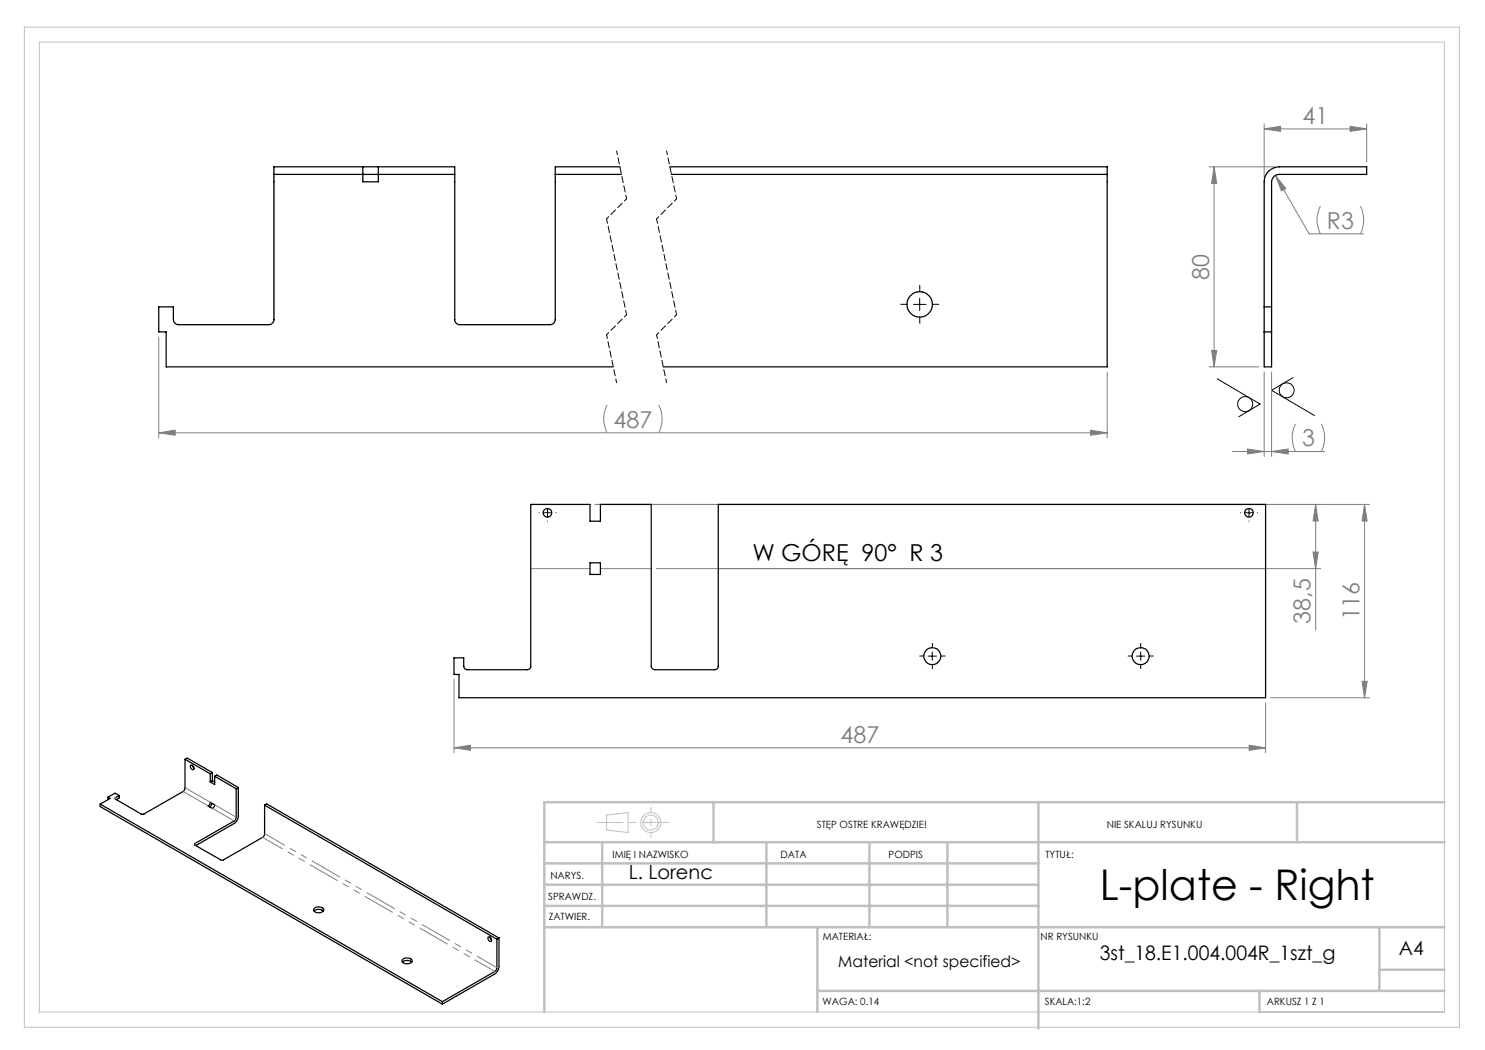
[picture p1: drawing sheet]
<svg xmlns="http://www.w3.org/2000/svg" width="297mm" height="210mm" viewBox="0 0 297 210" stroke-linecap="round" stroke-linejoin="round" font-family="sans-serif">
<g fill="none" stroke="#000" stroke-width=".2">
<path d="M183.9 59.6v2.5M182.7 60.9h2.5M243.5 75.8l8.5 5-4.2 2.6M258.6 75.5l-4.3 2.6 8.6 5M108.7 102.5h1.6M109.5 101.7v1.7M249 102.5h1.6M249.8 101.7v1.7M185.6 131.2h1.7M186.4 130.4v1.7M227.3 131.2h1.7M228.1 130.4v1.7"/>
<circle cx="257.3" cy="78.1" r="1.48"/>
<circle cx="249" cy="80.8" r="1.51"/>
</g>
<g fill="none" stroke="#c0c0c0" stroke-width=".2">
<path d="M4.9 5.4h287v200h-287zM7.9 8.4h281v194h-281zM121.3 163l4.3-.5v4l-4.3-.5z"/>
<circle cx="130.2" cy="164.5" r="2"/>
<circle cx="130.2" cy="164.5" r="1.49"/>
</g>
<g fill="none" stroke="#808080" stroke-width=".2">
<path d="M241.8 33.4h13M242.8 33.4l.5 3.3h-1zM242.8 33.4v40M252.8 25.8l3.3-.5v1zM252.8 24.8v10.6M252.8 25.8h20.5M255.1 35.1l6.7 11.7h10.9M255.1 35.1l2.1 2.6-.9 .5zM270 25.3l3.3 .5-3.3 .5zM273.3 24.8v7.6M264.1 41.2a6.1 6.1 0 0 0 0 5.6M272.1 41.2a6.4 6.4 0 0 1 0 5.6"/>
<path d="M31.7 67.4v20.2M221.4 74.4v13.2M241.8 73.4h10M242.3 70.1h1l-.5 3.3zM252.8 74.4v16.9M254.3 74.4v16.9M31.7 86.6h189.7M31.8 86.6l3.2-.6v1.1zM121.4 81a6.1 6.1 0 0 0 0 5.6M131.8 81a6.1 6.1 0 0 1 0 5.6M218.1 86l3.3 .6-3.3 .5zM246.5 90.3h18.4"/>
<path d="M249.5 89.8l3.3 .5-3.3 .5zM254.3 90.3l3.3-.5v1zM259.1 84.8a6.1 6.1 0 0 0 0 5.5M264.3 84.8a6.1 6.1 0 0 1 0 5.5M106.2 113.7h11.8M119 100.9h154.9M120.1 113.7h10.1M131.3 113.7h132.8M262.6 110.4h1l-.5 3.3zM263.1 100.9v25.1M263.1 100.9l.5 3.3h-1zM272.9 100.9l.5 3.3h-1z"/>
<path d="M272.9 100.9v38.7M90.8 135.9v14.7M254.1 139.6h19.8M272.4 136.3h1l-.5 3.3zM90.8 149.6l3.3-.6v1.1zM90.8 149.6h162.3M249.8 149l3.3 .6-3.3 .5zM253.1 140.6v10"/>
</g>
<g fill="none" stroke="#000" stroke-width=".2" stroke-dasharray="15.2 1.3 1.3 1.3">
<path d="M184 58.4v-1.3M181.5 60.9h-1.3M184 63.4v1.3M186.5 60.9h1.3M107.8 102.5h.1M109.5 100.9v-.1M109.5 104.2h.1M111.2 102.5h.1M248.1 102.5h.1M249.8 100.9v-.1M249.8 104.2h.1M251.5 102.5h.1"/>
<path d="M184.8 131.2h-.9M186.5 129.5v-.8M186.5 132.9v.8M188.1 131.2h.9M226.5 131.2h-.9M228.1 129.5v-.8M228.1 132.9v.8M229.8 131.2h.9"/>
</g>
<path d="M123.3 30.2l2 9.6M133.3 30.2l2 9.6M121.3 66.9l2 9.6M131.3 66.9l2 9.6" fill="none" stroke="#000" stroke-width=".2" stroke-dasharray="1.3 .6" stroke-dashoffset=".5"/>
<path d="M125.3 39.8l-4 4M135.3 39.8l-4 4M125.3 62.9l-4 4M135.3 62.9l-4 4" fill="none" stroke="#000" stroke-width=".2" stroke-dasharray="1.3 .6" stroke-dashoffset=".7"/>
<path d="M121.3 43.8l4 19.1M131.3 43.8l4 19.1" fill="none" stroke="#000" stroke-width=".2" stroke-dasharray="1.3 .6" stroke-dashoffset=".4"/>
<path d="M133.7 164.5h-14.4" fill="none" stroke="#c0c0c0" stroke-width=".2" stroke-dasharray="15.2 1.3 1.3 1.3" stroke-dashoffset="10"/>
<path d="M130.2 161.5v6" fill="none" stroke="#c0c0c0" stroke-width=".2" stroke-dasharray="15.2 1.3 1.3 1.3" stroke-dashoffset="14.1"/>
<g fill="none" stroke="#c0c0c0" stroke-width=".5">
<path d="M108.9 176.9h98.8M108.9 172.7h98.8M108.9 168.4h180M120.4 168.4v17M142.7 160.4v8M153.3 168.4v17M173.9 168.4v17M189.5 168.4v17M207.7 160.4v45.3M259.4 160.4v8M288.9 160.4h-180v42M108.9 181.2h98.8"/>
<path d="M108.9 185.4h180M163.5 198.2h125.4M163.5 185.4v17M251.9 198.2v4.2M275.9 185.4v12.8M275.9 193.9h13"/>
</g>
<g fill="#808080">
<path d="M31.7 86.6l3.3-.6v1.1zM218.1 86l3.3 .6-3.3 .5zM255.1 35.1l1.2 3.1 .9-.5z"/>
<path d="M252.8 25.8l3.3-.5v1zM270 25.3l3.3 .5-3.3 .5z"/>
<path d="M90.8 149.6l3.3-.6v1.1zM249.8 149l3.3 .6-3.3 .5z"/>
<path d="M242.3 70.1h1l-.5 3.3zM242.8 33.4l.5 3.3h-1z"/>
<path d="M262.6 110.4h1l-.5 3.3zM263.1 100.9l.5 3.3h-1z"/>
<path d="M272.9 100.9l.5 3.3h-1zM272.4 136.3h1l-.5 3.3z"/>
<path d="M249.5 89.8l3.3 .5-3.3 .5zM254.3 90.3l3.3-.5v1z"/>
</g>
<g fill="none" stroke="#000" stroke-width=".25">
<path d="M54.8 34.9v29a1.02 1.02 0 0 1-1 1h-18.1a1.09 1.09 0 0 1-1-1v-2.5h-3v5h1.5v7h89.4M54.8 34.9h36.1M54.8 34.9v-1.5h36.1v1.5M72.6 33.4v3h3.1v-3M90.9 34.9v29a1.02 1.02 0 0 0 1 1h18.1a1.09 1.09 0 0 0 1.1-1v-29M111.1 34.9h13.2M124 33.4h-12.9v1.5M133.9 33.4h87.5v1.5M134.3 34.9h87.1M221.4 34.9v38.5h-88.8M253.7 34.2a3.1 3.1 0 0 1 2.1-.8h17.5v1.5h-17.5a1.51 1.51 0 0 0-1.5 1.5v37h-1.5v-37a2.87 2.87 0 0 1 .9-2.2zM252.8 66.4h1.5"/>
<path d="M252.8 61.4h1.5M106.2 100.9h11.8v3.3h2.1v-3.3h10.1v32.4a.73 .73 0 0 0 .7 .6h12.1a.66 .66 0 0 0 .7-.6v-32.4h109.4v38.7h-161.3v-4.7h-1v-3.3h1.9v1.7a.73 .73 0 0 0 .7 .6h12.1a.66 .66 0 0 0 .7-.6zM118 112.6h2.1v2.3h-2.1zM21.6 159.4l.4 .3-2 1.1M21.6 159.4v.5M23.8 159.1l-.8-.5-1.4 .8M23.8 159.1v.5l-.6 .3M37 151.9v5.8l-.1 .3-.3 .3-7.8 4.5h-.6l-5.2-3.1 .1-.2 .7-.4M37 151.9l5.1 2.9M37 151.9l.4-.3 5.1 2.9M38.2 153a.57 .57 0 0 1 .5 .3 .57 .57 0 0 1-.1 .6 .62 .62 0 0 1-.4-.9zM38.5 153.1l.3 .5"/>
<path d="M42.1 154.8v1.6M42.5 154.5l-.4 .3M42.5 156.1l-.4 .3M42.5 154.5v1.6M42.5 156.1l.4 .3M42.9 155.2l.5-.2 4.3 2.5M42.9 155.2l4.3 2.6M42.9 155.2v1.7l-.8-.5M47.2 157.8v5.8l-.1 .4-8.1 4.7-.1 .1 .1 .2 5.1 3h.6l8-4.7 .2-.4v-5.9M47.7 157.5v5.7a1.87 1.87 0 0 1-.9 1.5l-7.6 4.4M47.7 157.5l-.5 .3M20 160.8l68.5 39.5"/>
<path d="M20 160.8v.5l68.5 39.5M42.1 160.5l.8 .5-.4 .7-.9-.5 .3-.2zM42.4 160.7l-.4 .7M52.9 161l46.5 26.8M52.9 161l.4-.2 46.5 26.8M62.8 182.2a1.53 1.53 0 0 1 1.9 0M62.9 181.7a1.26 1.26 0 0 1 1.9 .3 1.17 1.17 0 0 1-2.1 0zM80.5 192.4a1.41 1.41 0 0 1 1.8 0M80.5 191.9a1.29 1.29 0 0 1 1.9 .3 1.21 1.21 0 0 1-2 0zM97.6 187.5a.51 .51 0 0 1 .6 .2 .51 .51 0 0 1-.1 .6l-.5-.3zM98 187.5l.3 .5M99.4 187.8v5.9l-.2 .4-10.7 6.2"/>
<path d="M99.8 187.6v5.7a1.87 1.87 0 0 1-.8 1.5l-10.5 6M99.8 187.6l-.4 .2M88.5 200.3v.5"/>
<circle cx="183.9" cy="60.9" r="2.55"/>
<circle cx="109.5" cy="102.6" r=".86"/>
<circle cx="249.8" cy="102.6" r=".86"/>
<circle cx="186.5" cy="131.2" r="1.69"/>
<circle cx="228.1" cy="131.2" r="1.69"/>
</g>
<path d="M23.1 159.8v-.3M37 157.6l5.1 2.9M39 168.7v.3M41.6 161.2l-5-2.9M42.9 161l4.4 2.5M46.8 164.2l-4.3-2.5M99 194.3v.5M99.4 193.5l.4-.2" fill="none" stroke="#808080" stroke-width=".2" stroke-dasharray="6.3 1.3 1.3 1.3 1.3 1.3"/>
<path d="M52.9 166.7l46.5 26.8M99 194.3l-46.5-26.8" fill="none" stroke="#808080" stroke-width=".2" stroke-dasharray="6.3 1.3 1.3 1.3 1.3 1.3" stroke-dashoffset="1.8"/>
<text font-size="8.5" x="220" y="179.9">L-plate - Right</text>
<g font-size="4.7" fill="#808080">
<text x="260.5" y="24.7">41</text>
<text x="265.4" y="45.7">R3</text>
<text x="241.8" y="55.9" transform="rotate(-90 241.8 55.9)">80</text>
<text x="122.7" y="85.5">487</text>
<text x="260.4" y="89.3">3</text>
<text x="262.1" y="124.7" transform="rotate(-90 262.1 124.7)">38,5</text>
<text x="271.9" y="124.1" transform="rotate(-90 271.9 124.1)">116</text>
<text x="168.1" y="148.5">487</text>
</g>
<text font-size="4.7" x="150.5" y="112.2">W GÓRĘ 90° R 3</text>
<text font-size="4" x="220" y="192">3st_18.E1.004.004R_1szt_g</text>
<g font-size="3.9">
<text x="125.8" y="175.8">L. Lorenc</text>
<text x="279.8" y="190.9">A4</text>
</g>
<text font-size="3.2" x="167.7" y="193.3">Material &lt;not specified&gt;</text>
<g font-size="2">
<text x="163.4" y="165.5">STĘP OSTRE KRAWĘDZIE!</text>
<text x="221.4" y="165.6">NIE SKALUJ RYSUNKU</text>
<text x="122.5" y="171.6">IMIĘ I NAZWISKO</text>
<text x="156.1" y="171.6">DATA</text>
<text x="177.7" y="171.6">PODPIS</text>
<text x="209.1" y="171.6">TYTUŁ:</text>
<text x="110.1" y="175.8">NARYS.</text>
<text x="109.6" y="180">SPRAWDZ.</text>
<text x="109.7" y="184.1">ZATWIER.</text>
<text x="164.5" y="187.9">MATERIAŁ:</text>
<text x="208.1" y="188.1">NR RYSUNKU</text>
<text x="164.5" y="201">WAGA: 0.14</text>
<text x="209" y="201">SKALA:1:2</text>
<text x="253.4" y="201">ARKUSZ 1 Z 1</text>
</g>
</svg>
